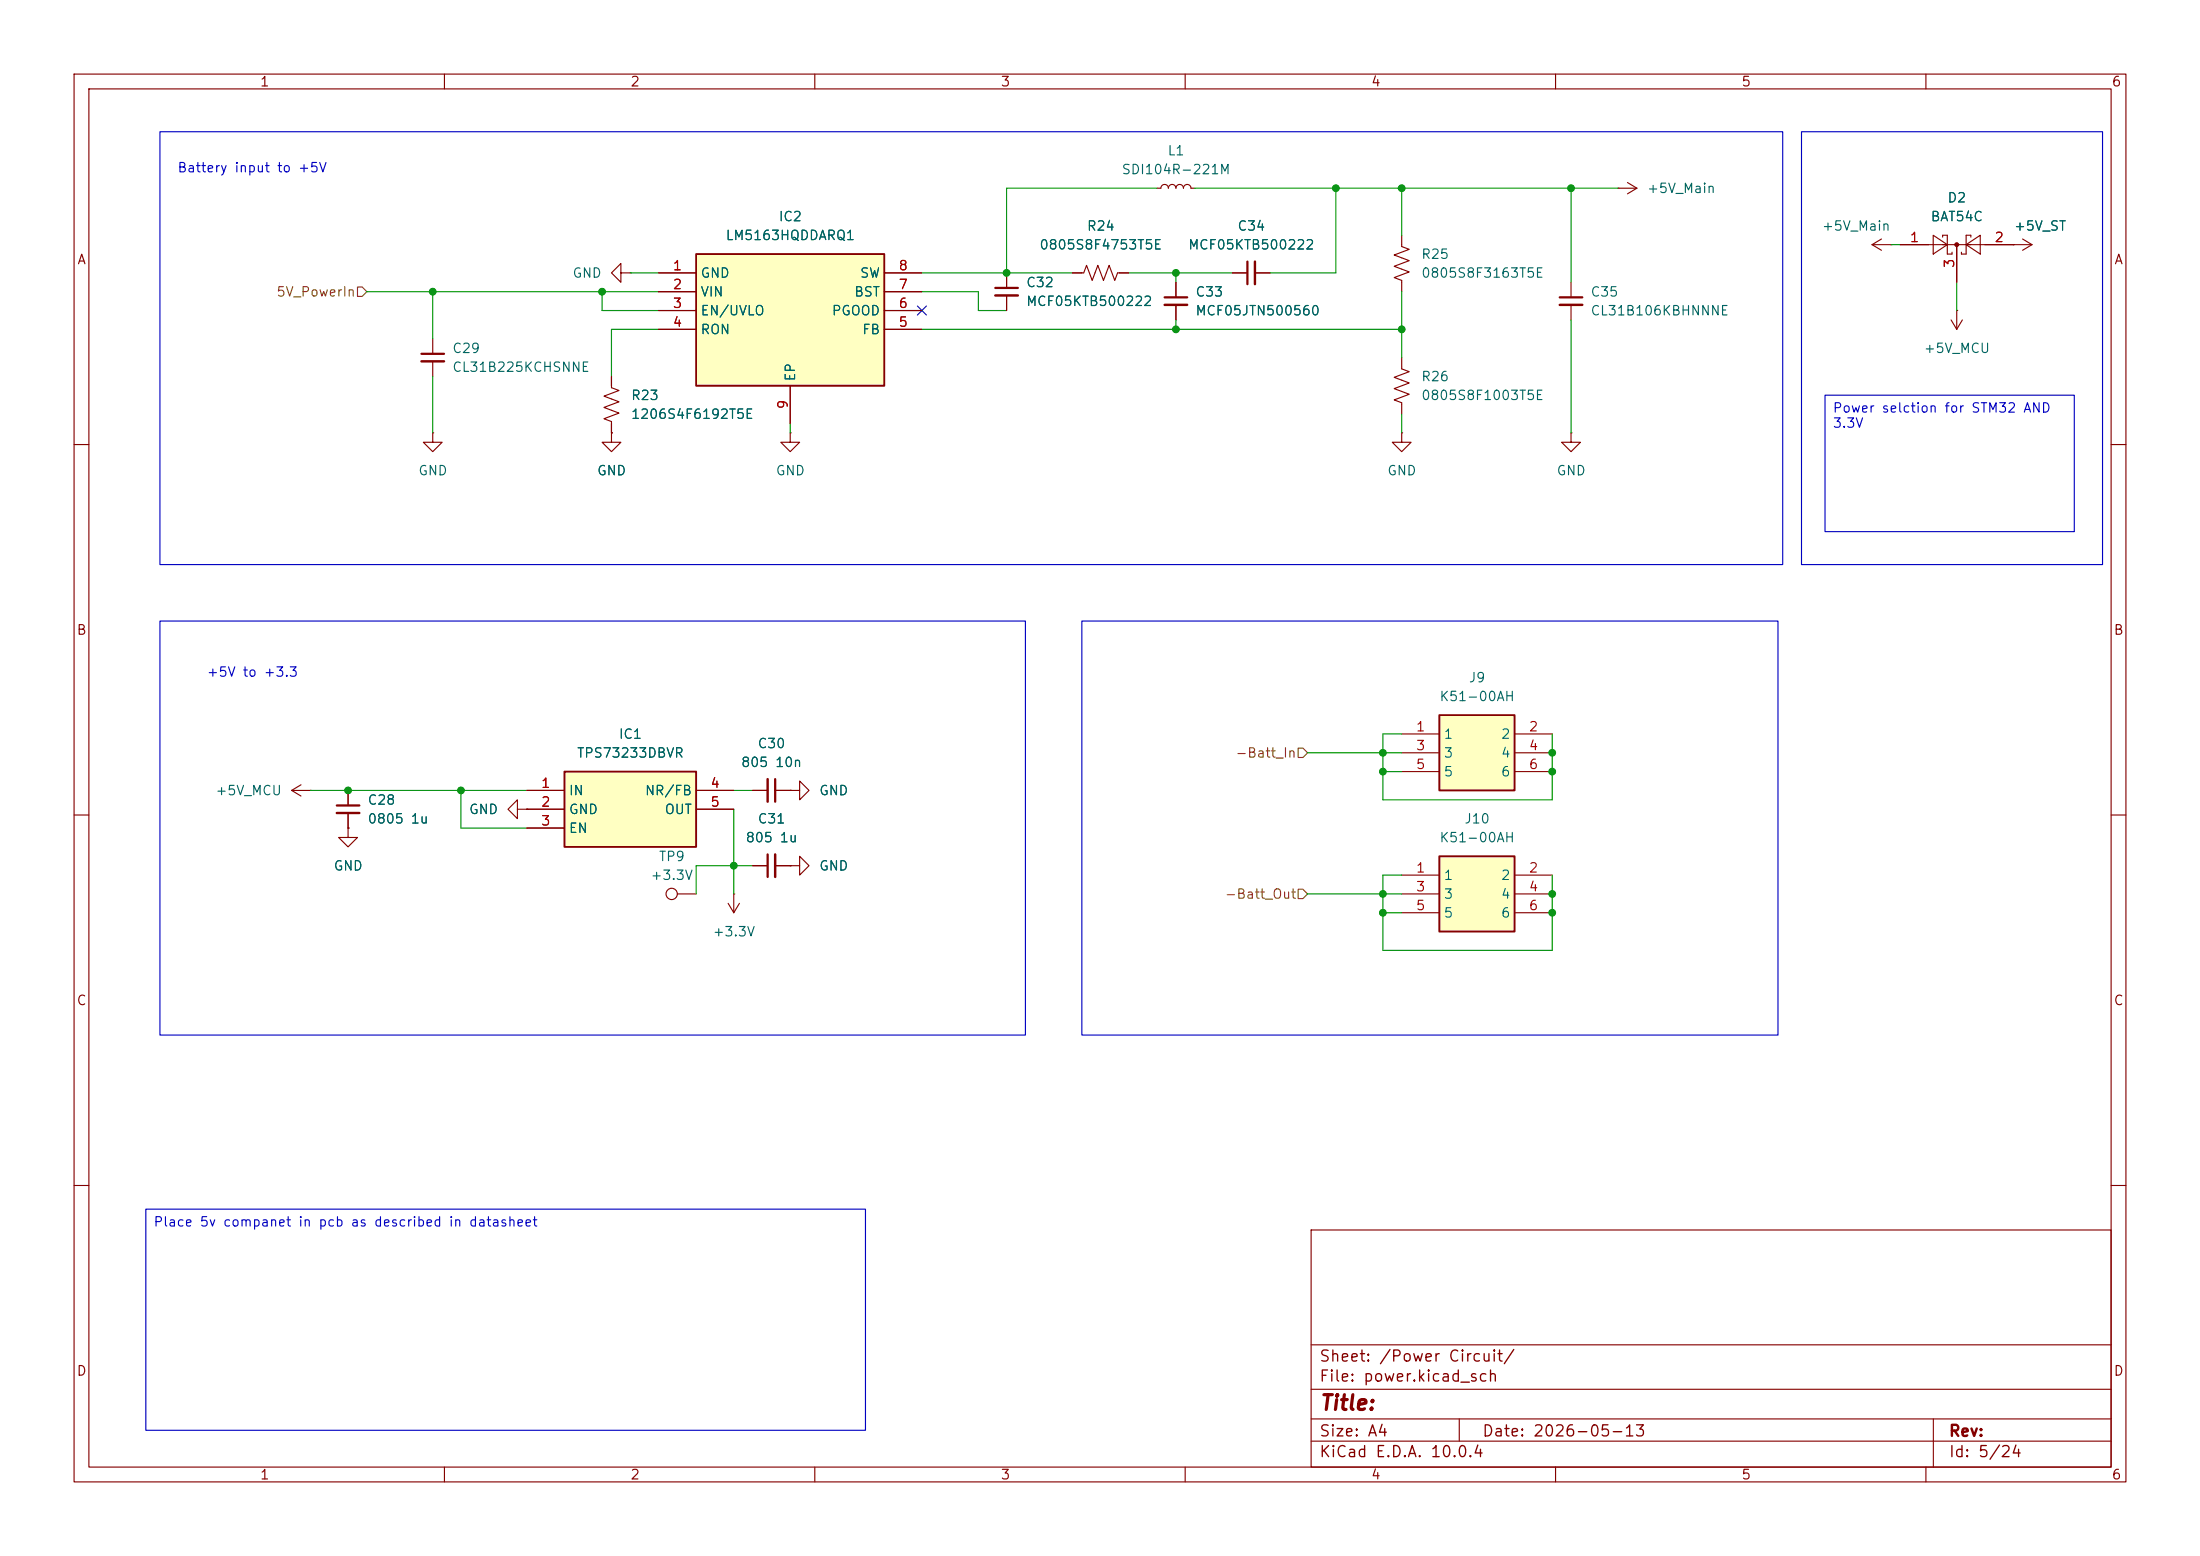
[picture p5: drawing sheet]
<svg xmlns="http://www.w3.org/2000/svg" width="297mm" height="210mm" viewBox="0 0 297 210" stroke-linecap="round" stroke-linejoin="round" font-family="sans-serif">
<g fill="none" stroke="#840000" stroke-width=".15">
<path d="M10 10h277v190h-277zM12 12h273v186h-273zM60 10v2M110 10v2M160 10v2M210 10v2M260 10v2M10 60h2M285 60h2M10 110h2M285 110h2M10 160h2"/>
<path d="M177 166h108v32h-108zM285 160h2M60 198v2M110 198v2M160 198v2M177 194.5h108M177 191.5h108M177 187.5h108M177 181.5h108M197 191.5v3M210 198v2M260 198v2"/>
<path d="M261 191.5v6.5"/>
</g>
<path d="M76.2 104.1h17.8v10.2h-17.8z" fill="#ffffc2"/>
<path d="M76.2 104.1h17.8v10.2h-17.8z" fill="none" stroke="#840000" stroke-width=".25"/>
<path d="M71.1 106.7h5.1M71.1 109.2h5.1M71.1 111.8h5.1M94 106.7h5.1M94 109.2h5.1M106.7 116.8h1.2v-1.2l1.3 1.2-1.3 1.3v-1.3M106.7 116.8h.1" fill="none" stroke="#840000" stroke-width=".15"/>
<path d="M94 34.3h25.4v17.8h-25.4z" fill="#ffffc2"/>
<path d="M94 34.3h25.4v17.8h-25.4z" fill="none" stroke="#840000" stroke-width=".25"/>
<g fill="none" stroke="#840000" stroke-width=".15">
<path d="M83.8 36.8v-1.2l-1.3 1.2 1.3 1.3v-1.3h1.3M85.1 36.8h.1M88.9 36.8h5.1M88.9 39.4h5.1M119.4 36.8h5.1M119.4 39.4h5.1M135.9 36.8v2.1M135.9 39.9v2M144.8 36.8h1.5l.4-1 .7 2 .8-2 .8 2 .7-2 .8 2 .4-1h1.5M256.5 33h17.8M261 31.8l1.9 1.2-1.9 1.3zM262.3 32v-.2h.6v2.5h.6v-.3"/>
<path d="M264.2 33v5.1M265.4 33l1.9-1.2v2.5zM266.1 32v-.2h-.7v2.5h-.6v-.3M271.8 33h.1M273 32.3l1.3 .7M274.3 33l-1.3 .8M88.9 41.9h5.1M88.9 44.5h5.1M106.7 52.1v5.1M119.4 41.9h5.1M119.4 44.5h5.1M263.4 43.2l.8 1.3"/>
<path d="M264.2 41.9h.1M264.2 41.9v2.6M264.9 43.2l-.7 1.3"/>
</g>
<circle cx="264.2" cy="33" r=".25" fill="#840000" stroke="#840000" stroke-width=".15"/>
<path d="M134.4 38.9h3" fill="none" stroke="#840000" stroke-width=".3"/>
<path d="M134.4 39.9h3" fill="none" stroke="#840000" stroke-width=".33"/>
<path d="M194.3 115.6h10.2v10.1h-10.2z" fill="#ffffc2"/>
<path d="M194.3 115.6h10.2v10.1h-10.2z" fill="none" stroke="#840000" stroke-width=".25"/>
<path d="M189.2 118.1h5.1M204.5 118.1h5M189.2 120.7h5.1M189.2 123.2h5.1M204.5 120.7h5M204.5 123.2h5" fill="none" stroke="#840000" stroke-width=".15"/>
<path d="M194.3 96.5h10.2v10.2h-10.2z" fill="#ffffc2"/>
<path d="M194.3 96.5h10.2v10.2h-10.2z" fill="none" stroke="#840000" stroke-width=".25"/>
<g fill="none" stroke="#840000" stroke-width=".15">
<path d="M88.9 36.8h5.1M88.9 39.4h5.1M119.4 36.8h5.1M119.4 39.4h5.1M135.9 36.8v2.1M135.9 39.9v2M144.8 36.8h1.2M151.1 36.8h1.3M156.2 25.4h.5a.51 .51 0 0 1 .5-.5 .51 .51 0 0 1 .5 .5 .51 .51 0 0 1 .5-.5 .51 .51 0 0 1 .5 .5 .51 .51 0 0 1 .6-.5 .51 .51 0 0 1 .5 .5 .51 .51 0 0 1 .5-.5 .51 .51 0 0 1 .5 .5h.5M158.7 38.1v2M166.4 36.8h2M169.4 36.8h2"/>
<path d="M189.2 31.8v1.5l1 .4-2 .7 2 .8-2 .7 2 .8-2 .8 1 .3v1.6M212.1 38.1v2M218.4 25.4h.1M218.4 25.4h2.6M219.7 24.6l1.3 .8M221 25.4l-1.3 .8M252.7 33l1.3 .8M252.7 33h2.6M254 32.3l-1.3 .7M255.3 33h.1M256.5 33h3.8M264.2 33v5.1"/>
<path d="M268 33h3.8M271.8 33h.1M58.4 58.4v1.3h1.3l-1.3 1.3-1.3-1.3h1.3M58.4 58.4h.1M58.4 45.7v2.1M58.4 48.8v2M82.5 58.4v1.3h1.3l-1.3 1.3-1.2-1.3h1.2M82.5 58.4h.1M82.5 50.8v1.5l1.1 .4-2.1 .8 2.1 .7-2.1 .8 2.1 .8-2.1 .7 1 .4v1.5M88.9 41.9h5.1M88.9 44.5h5.1M106.7 58.4v1.3h1.2l-1.2 1.3-1.3-1.3h1.3"/>
<path d="M106.7 58.4h.1M106.7 52.1v5.1M119.4 41.9h5.1M119.4 44.5h5.1M158.7 41.1v2.1M189.2 48.3v1.5l1 .4-2 .7 2 .8-2 .8 2 .7-2 .8 1 .4v1.5M189.2 58.4v1.3h1.3l-1.3 1.3-1.2-1.3h1.2M189.2 58.4h.1M212.1 58.4v1.3h1.3l-1.3 1.3-1.3-1.3h1.3M212.1 58.4h.1M212.1 41.1v2.1M189.2 99.1h5.1"/>
<path d="M204.5 99.1h5M39.4 106.7h2.5M39.4 106.7l1.2 .7M40.6 105.9l-1.2 .8M41.9 106.7h.1M47 111.8v1.2h1.3l-1.3 1.3-1.3-1.3h1.3M47 111.8h.1M47 106.7v2M47 109.7v2.1M69.8 109.2v-1.2l-1.2 1.2 1.2 1.3v-1.3h1.3M71.1 109.2h.1M71.1 106.7h5.1"/>
<path d="M71.1 109.2h5.1M71.1 111.8h5.1M94 106.7h5.1M94 109.2h5.1M101.6 106.7h2M101.6 116.8h2M104.6 106.7h2.1M104.6 116.8h2.1M106.7 106.7h1.2v-1.3l1.3 1.3-1.3 1.3v-1.3M106.7 106.7h.1M106.7 116.8h.1M189.2 101.6h5.1"/>
<path d="M189.2 104.1h5.1M204.5 101.6h5M204.5 104.1h5M91.4 120.7h2.6M98.3 121.9l.8 1.3M99.1 120.7h.1M99.1 120.7v2.5M99.8 121.9l-.7 1.3"/>
<circle cx="90.7" cy="120.6" r=".76"/>
</g>
<path d="M168.4 35.3v3.1M56.9 47.8h3M157.2 40.1h3.1M210.6 40.1h3M45.5 108.7h3M103.6 115.3v3.1M104.6 105.2v3" fill="none" stroke="#840000" stroke-width=".3"/>
<path d="M169.4 35.3v3.1M56.9 48.8h3M157.2 41.1h3.1M210.6 41.1h3M45.5 109.7h3M103.6 105.2v3M104.6 115.3v3.1" fill="none" stroke="#840000" stroke-width=".33"/>
<path d="M48.3 38.7h.6l.6 .7-.6 .6h-.6zM175.3 101h.6l.6 .6-.6 .6h-.6zM175.3 120h.6l.6 .7-.6 .6h-.6z" fill="none" stroke="#725600" stroke-width=".15"/>
<g fill="none" stroke="#009600" stroke-width=".15">
<path d="M49.5 39.4h39.4M58.4 39.4v6.3M81.3 39.4v2.5h7.6M85.1 36.8h3.8M124.5 36.8h20.3M124.5 39.4h7.6v2.5h3.8M152.4 36.8h14M156.2 25.4h-20.3v11.4M158.7 36.8v1.3M161.3 25.4h57.1M180.3 25.4v11.4h-8.9M189.2 25.4v6.4"/>
<path d="M189.2 39.4v8.9M212.1 25.4v12.7M255.3 33h1.2M264.2 38.1v3.8M58.4 50.8v7.6M88.9 44.5h-6.4v6.3M106.7 57.2v1.2M124.5 44.5h64.7M158.7 43.2v1.3M189.2 55.9v2.5M212.1 43.2v15.2M189.2 99.1h-2.5v8.9h22.8v-8.9"/>
<path d="M41.9 106.7h29.2M62.2 106.7v5.1h8.9M99.1 109.2v11.5M99.1 106.7h2.5M101.6 116.8h-7.6v3.9M176.5 101.6h12.7M186.7 104.1h2.5M189.2 118.1h-2.5v10.2h22.8v-10.2M176.5 120.7h12.7M186.7 123.2h2.5"/>
</g>
<path d="M123.9 41.3l1.2 1.2M125.1 41.3l-1.2 1.2" fill="none" stroke="#000084" stroke-width=".15"/>
<path d="M21.6 17.8h219.1v58.4h-219.1zM243.2 17.8h40.6v58.4h-40.6zM246.4 53.3h33.6v18.5h-33.6zM21.6 83.8h116.8v55.9h-116.8zM146 83.8h94v55.9h-94zM19.7 163.2h97.1v29.8h-97.1z" fill="none" stroke="#0000c2" stroke-width=".15"/>
<g fill="#009600" stroke="#009600" stroke-width=".14">
<circle cx="158.7" cy="44.5" r=".46"/>
<circle cx="189.2" cy="25.4" r=".46"/>
<circle cx="212.1" cy="25.4" r=".46"/>
<circle cx="180.3" cy="25.4" r=".46"/>
<circle cx="189.2" cy="44.5" r=".46"/>
<circle cx="81.3" cy="39.4" r=".46"/>
<circle cx="99.1" cy="116.8" r=".46"/>
<circle cx="62.2" cy="106.7" r=".46"/>
<circle cx="47" cy="106.7" r=".46"/>
<circle cx="209.5" cy="123.2" r=".46"/>
<circle cx="209.5" cy="120.7" r=".46"/>
<circle cx="186.7" cy="123.2" r=".46"/>
<circle cx="186.7" cy="120.7" r=".46"/>
<circle cx="186.7" cy="104.1" r=".46"/>
<circle cx="209.5" cy="104.1" r=".46"/>
<circle cx="209.5" cy="101.6" r=".46"/>
<circle cx="186.7" cy="101.6" r=".46"/>
<circle cx="58.4" cy="39.4" r=".46"/>
<circle cx="135.9" cy="36.8" r=".46"/>
<circle cx="158.7" cy="36.8" r=".46"/>
</g>
<text font-size="2" fill="#840000" x="178" y="190.8">Title:</text>
<g font-size="1.5" fill="#840000">
<text x="178" y="184.2">Sheet: /Power Circuit/</text>
<text x="178" y="186.9">File: power.kicad_sch</text>
<text x="178" y="197.1">KiCad E.D.A. 10.0.4</text>
<text x="178" y="194.3">Size: A4</text>
<text x="200" y="194.3">Date: 2026-05-13</text>
<text x="263" y="194.3">Rev:</text>
<text x="263" y="197.1">Id: 5/24</text>
</g>
<g font-size="1.3" fill="#840000">
<text x="35" y="12">1</text>
<text x="85" y="12">2</text>
<text x="135" y="12">3</text>
<text x="185" y="12">4</text>
<text x="235" y="12">5</text>
<text x="285" y="12">6</text>
<text x="10.3" y="36">A</text>
<text x="285.3" y="36">A</text>
<text x="10.3" y="86">B</text>
<text x="285.3" y="86">B</text>
<text x="10.3" y="136">C</text>
<text x="285.3" y="136">C</text>
<text x="10.3" y="186">D</text>
<text x="285.3" y="186">D</text>
<text x="35" y="200">1</text>
<text x="85" y="200">2</text>
<text x="135" y="200">3</text>
<text x="185" y="200">4</text>
<text x="235" y="200">5</text>
<text x="285" y="200">6</text>
</g>
<g font-size="1.3" fill="#0000c2">
<text x="23.9" y="23.6">Battery input to +5V</text>
<text x="247.3" y="56">Power selction for STM32 AND</text>
<text x="247.3" y="58.1">3.3V</text>
<text x="27.8" y="91.7">+5V to +3.3</text>
<text x="20.6" y="165.9">Place 5v companet in pcb as described in datasheet</text>
</g>
<g font-size="1.3" fill="#006464">
<text x="151.3" y="23.8">SDI104R-221M</text>
<text x="157.5" y="21.3">L1</text>
<text x="222.3" y="26.4">+5V_Main</text>
<text x="262.8" y="27.6">D2</text>
<text x="97.9" y="32.7">LM5163HQDDARQ1</text>
<text x="105" y="30.2">IC2</text>
<text x="140.2" y="34">0805S8F4753T5E</text>
<text x="146.6" y="31.5">R24</text>
<text x="160.3" y="34">MCF05KTB500222</text>
<text x="167" y="31.5">C34</text>
<text x="191.8" y="35.3">R25</text>
<text x="245.9" y="31.5">+5V_Main</text>
<text x="260.6" y="30.2">BAT54C</text>
<text x="271.8" y="31.5">+5V_ST</text>
<text x="77.2" y="37.8">GND</text>
<text x="94.5" y="37.8">GND</text>
<text x="94.5" y="40.3">VIN</text>
<text x="115.2" y="40.3">BST</text>
<text x="116" y="37.8">SW</text>
<text x="138.4" y="39.1">C32</text>
<text x="138.4" y="41.6">MCF05KTB500222</text>
<text x="161.3" y="40.3">C33</text>
<text x="191.8" y="37.8">0805S8F3163T5E</text>
<text x="214.6" y="40.3">C35</text>
<text x="61" y="48">C29</text>
<text x="94.5" y="42.9">EN/UVLO</text>
<text x="94.5" y="45.4">RON</text>
<text x="112.2" y="42.9">PGOOD</text>
<text x="116.3" y="45.4">FB</text>
<text x="161.3" y="42.9">MCF05JTN500560</text>
<text x="214.6" y="42.9">CL31B106KBHNNNE</text>
<text x="259.6" y="48">+5V_MCU</text>
<text x="61" y="50.5">CL31B225KCHSNNE</text>
<text x="107.7" y="51.6" transform="rotate(-90 107.7 51.6)">EP</text>
<text x="191.8" y="51.8">R26</text>
<text x="85.1" y="56.9">1206S4F6192T5E</text>
<text x="85.1" y="54.3">R23</text>
<text x="191.8" y="54.3">0805S8F1003T5E</text>
<text x="56.4" y="64.5">GND</text>
<text x="80.5" y="64.5">GND</text>
<text x="104.6" y="64.5">GND</text>
<text x="187.2" y="64.5">GND</text>
<text x="210.1" y="64.5">GND</text>
<text x="194.2" y="95">K51-00AH</text>
<text x="198.2" y="92.4">J9</text>
<text x="83.4" y="100">IC1</text>
<text x="102.2" y="101.3">C30</text>
<text x="194.8" y="100">1</text>
<text x="202.5" y="100">2</text>
<text x="29" y="107.7">+5V_MCU</text>
<text x="76.7" y="107.7">IN</text>
<text x="77.8" y="102.6">TPS73233DBVR</text>
<text x="87" y="107.7">NR/FB</text>
<text x="99.9" y="103.8">805 10n</text>
<text x="110.5" y="107.7">GND</text>
<text x="194.8" y="102.6">3</text>
<text x="194.8" y="105.1">5</text>
<text x="202.5" y="102.6">4</text>
<text x="202.5" y="105.1">6</text>
<text x="49.5" y="111.5">0805 1u</text>
<text x="49.5" y="108.9">C28</text>
<text x="63.2" y="110.2">GND</text>
<text x="76.7" y="110.2">GND</text>
<text x="76.7" y="112.7">EN</text>
<text x="89.6" y="110.2">OUT</text>
<text x="102.2" y="111.5">C31</text>
<text x="197.6" y="111.5">J10</text>
<text x="45" y="117.8">GND</text>
<text x="87.7" y="119.1">+3.3V</text>
<text x="88.9" y="116.5">TP9</text>
<text x="100.6" y="114">805 1u</text>
<text x="110.5" y="117.8">GND</text>
<text x="194.2" y="114">K51-00AH</text>
<text x="194.8" y="119.1">1</text>
<text x="202.5" y="119.1">2</text>
<text x="194.8" y="121.6">3</text>
<text x="194.8" y="124.2">5</text>
<text x="202.5" y="121.6">4</text>
<text x="202.5" y="124.2">6</text>
<text x="96.1" y="126.7">+3.3V</text>
</g>
<g font-size="1.3" fill="#a90000">
<text x="257.7" y="33">1</text>
<text x="269.2" y="33">2</text>
<text x="90.7" y="36.8">1</text>
<text x="90.7" y="39.3">2</text>
<text x="90.7" y="41.9">3</text>
<text x="121.2" y="41.9">6</text>
<text x="121.2" y="39.3">7</text>
<text x="121.2" y="36.8">8</text>
<text x="264.1" y="36.3" transform="rotate(-90 264.1 36.3)">3</text>
<text x="90.7" y="44.4">4</text>
<text x="121.2" y="44.4">5</text>
<text x="106.7" y="55.3" transform="rotate(-90 106.7 55.3)">9</text>
<text x="191.1" y="99">1</text>
<text x="191.1" y="101.6">3</text>
<text x="206.3" y="99">2</text>
<text x="206.3" y="101.6">4</text>
<text x="73" y="106.7">1</text>
<text x="95.8" y="106.7">4</text>
<text x="191.1" y="104.1">5</text>
<text x="206.3" y="104.1">6</text>
<text x="73" y="109.2">2</text>
<text x="73" y="111.7">3</text>
<text x="95.8" y="109.2">5</text>
<text x="191.1" y="118.1">1</text>
<text x="206.3" y="118.1">2</text>
<text x="191.1" y="120.6">3</text>
<text x="191.1" y="123.2">5</text>
<text x="206.3" y="120.6">4</text>
<text x="206.3" y="123.2">6</text>
</g>
<g font-size="1.3" fill="#725600">
<text x="37.2" y="40.3">5V_PowerIn</text>
<text x="166.7" y="102.6">-Batt_In</text>
<text x="165.3" y="121.6">-Batt_Out</text>
</g>
</svg>
